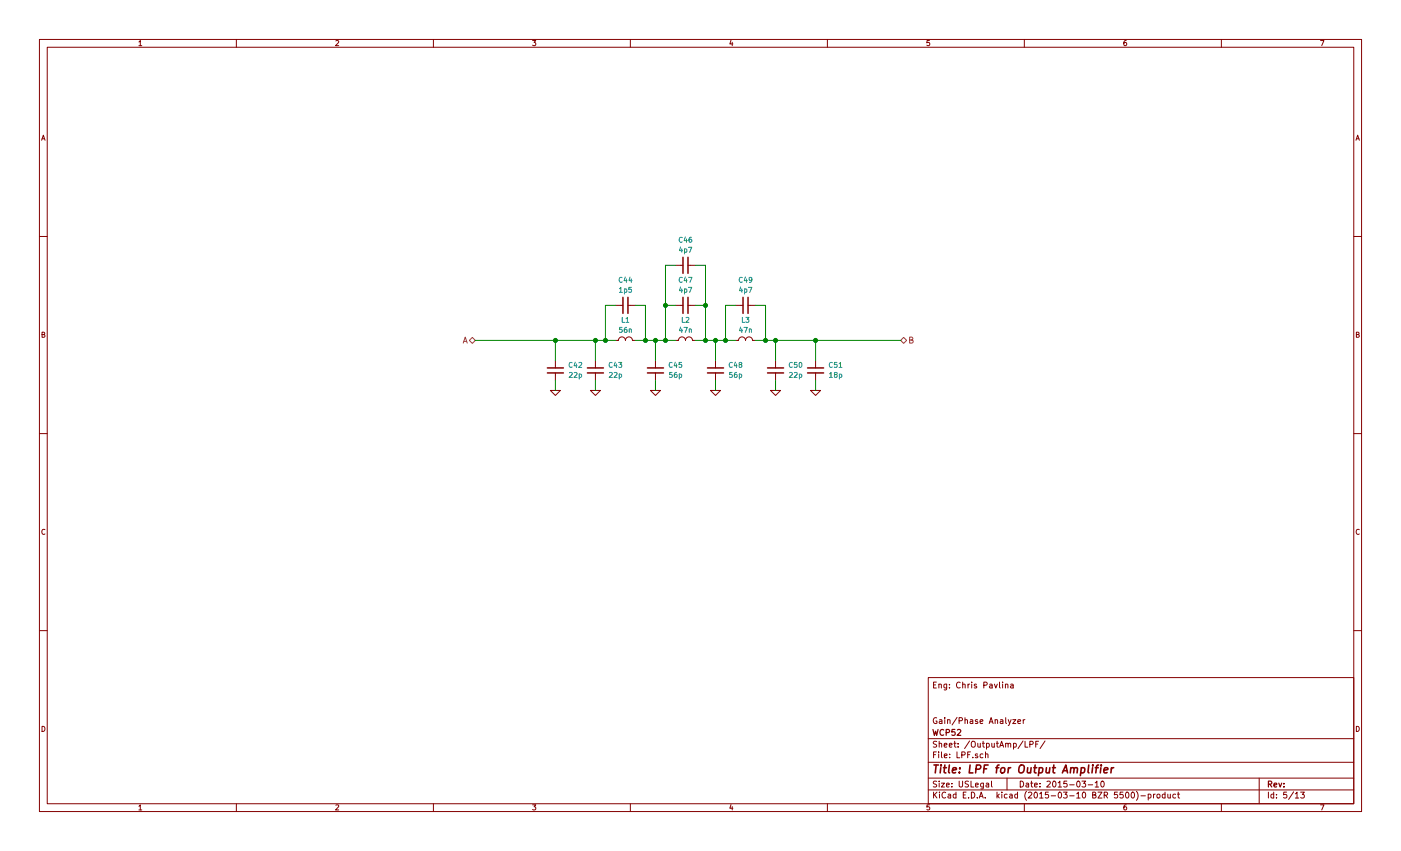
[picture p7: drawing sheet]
EESchema Schematic File Version 2
LIBS:Altera
LIBS:AnalogDevices
LIBS:Atmel
LIBS:conn-2mm
LIBS:conn-100mil
LIBS:conn-cui
LIBS:conn-fci
LIBS:conn-linx
LIBS:conn-molex
LIBS:conn-tagconnect
LIBS:conn-test
LIBS:DiodesInc
LIBS:display
LIBS:_electromech
LIBS:Fairchild
LIBS:FTDI
LIBS:Intersil
LIBS:Lattice
LIBS:_linear
LIBS:LinearTech
LIBS:Littelfuse
LIBS:logic-4000
LIBS:logic-7400
LIBS:MACOM
LIBS:maxim
LIBS:mechanical
LIBS:Microchip
LIBS:Micron
LIBS:NXP
LIBS:onsemi
LIBS:passive
LIBS:pasv-BiTech
LIBS:pasv-Bourns
LIBS:pasv-cap
LIBS:pasv-ind
LIBS:pasv-res
LIBS:pcb
LIBS:power
LIBS:_semi
LIBS:semi-diode-1N
LIBS:semi-diode-BA
LIBS:semi-diode-MCC
LIBS:semi-diode-MMB
LIBS:semi-diode-NXP
LIBS:semi-diode-OnSemi
LIBS:semi-diode-Vishay
LIBS:semi-opto-misc
LIBS:semi-thyristor-2N
LIBS:semi-trans-2N
LIBS:semi-trans-AO
LIBS:semi-trans-BC
LIBS:semi-trans-DiodesInc
LIBS:semi-trans-Fairchild
LIBS:semi-trans-Infineon
LIBS:semi-trans-IntRect
LIBS:semi-trans-IXYS
LIBS:semi-trans-misc
LIBS:semi-trans-MMB
LIBS:semi-trans-MPS
LIBS:semi-trans-NXP
LIBS:semi-trans-PZT
LIBS:semi-trans-TI
LIBS:semi-trans-TIP
LIBS:semi-trans-Toshiba
LIBS:silabs
LIBS:skyworks
LIBS:ST
LIBS:st_ic
LIBS:st_semi
LIBS:supertex
LIBS:symbol
LIBS:TexasInstruments
LIBS:vishay_semi
LIBS:Xilinx
LIBS:pasv-xtal
LIBS:conn-te
LIBS:wcp52-cache
EELAYER 25 0
EELAYER END
$Descr USLegal 14000 8500
encoding utf-8
Sheet 5 13
Title "LPF for Output Amplifier"
Date "2015-03-10"
Rev ""
Comp "WCP52"
Comment1 "Gain/Phase Analyzer"
Comment2 ""
Comment3 ""
Comment4 "Eng: Chris Pavlina"
$EndDescr
Text HLabel 4750 3400 0    60   BiDi ~ 0
A
Text HLabel 9000 3400 2    60   BiDi ~ 0
B
$Comp
L C-0402 C42
U 1 1
P 5550 3700
F 0 "C42" H 5750 3750 50  0000 C CNN
F 1 "22p" H 5750 3650 50  0000 C CNN
F 2 "IPC7351-Nominal:CAPC1005X55" H 5550 3700 50  0001 C CNN
F 3 "" H 5540 3675 60  0000 C CNN
F 4 "GRM1555C1H220GA01D" H 5550 3700 60  0001 C CNN "PN"
F 5 "Murata" H 5550 3700 60  0001 C CNN "Manuf"
F 6 "DIST DIGIKEY 490-6219-1-ND" H 6350 4250 60  0001 C CNN "BOM"
	1    5550 3700
	1    0    0    -1  
$EndComp
$Comp
L L-0402 L1
U 1 1
P 6250 3400
F 0 "L1" V 6050 3400 50  0000 C CNN
F 1 "56n" V 6150 3400 50  0000 C CNN
F 2 "IPC7351-Nominal:INDC1005X60" H 6250 3400 50  0001 C CNN
F 3 "" H 6250 3450 60  0000 C CNN
F 4 "CIH05T56NJNC" H 6250 3400 60  0001 C CNN "PN"
F 5 "Samsung" H 6250 3400 60  0001 C CNN "Manuf"
F 6 "DIST DIGIKEY 1276-6281-1-ND" H 6250 3400 60  0001 C CNN "BOM"
	1    6250 3400
	0    1    1    0   
$EndComp
$Comp
L C-0402 C43
U 1 1
P 5950 3700
F 0 "C43" H 6150 3750 50  0000 C CNN
F 1 "22p" H 6150 3650 50  0000 C CNN
F 2 "IPC7351-Nominal:CAPC1005X55" H 5950 3700 50  0001 C CNN
F 3 "" H 5940 3675 60  0000 C CNN
F 4 "GRM1555C1H220GA01D" H 5950 3700 60  0001 C CNN "PN"
F 5 "Murata" H 5950 3700 60  0001 C CNN "Manuf"
F 6 "DIST DIGIKEY 490-6219-1-ND" H 6750 4250 60  0001 C CNN "BOM"
	1    5950 3700
	1    0    0    -1  
$EndComp
$Comp
L C-0402 C44
U 1 1
P 6250 3050
F 0 "C44" V 6000 3050 50  0000 C CNN
F 1 "1p5" V 6100 3050 50  0000 C CNN
F 2 "IPC7351-Nominal:CAPC1005X55" H 6250 3050 50  0001 C CNN
F 3 "" H 6240 3025 60  0000 C CNN
F 4 "CL10C1R5BB8NNNC" H 6250 3050 60  0001 C CNN "PN"
F 5 "Samsung" H 6250 3050 60  0001 C CNN "Manuf"
F 6 "DIST DIGIKEY 1276-1071-1-ND" H 7050 3600 60  0001 C CNN "BOM"
	1    6250 3050
	0    1    1    0   
$EndComp
$Comp
L L-0402 L2
U 1 1
P 6850 3400
F 0 "L2" V 6650 3400 50  0000 C CNN
F 1 "47n" V 6750 3400 50  0000 C CNN
F 2 "IPC7351-Nominal:INDC1005X60" H 6850 3400 50  0001 C CNN
F 3 "" H 6850 3450 60  0000 C CNN
F 4 "CIH05T47NJNC" H 6850 3400 60  0001 C CNN "PN"
F 5 "Samsung" H 6850 3400 60  0001 C CNN "Manuf"
F 6 "DIST DIGIKEY 1276-6280-1-ND" H 6850 3400 60  0001 C CNN "BOM"
	1    6850 3400
	0    1    1    0   
$EndComp
$Comp
L C-0402 C47
U 1 1
P 6850 3050
F 0 "C47" V 6600 3050 50  0000 C CNN
F 1 "4p7" V 6700 3050 50  0000 C CNN
F 2 "IPC7351-Nominal:CAPC1005X55" H 6850 3050 50  0001 C CNN
F 3 "" H 6840 3025 60  0000 C CNN
F 4 "CL05C4R7CB5NNNC" H 6850 3050 60  0001 C CNN "PN"
F 5 "Samsung" H 6850 3050 60  0001 C CNN "Manuf"
F 6 "DIST DIGIKEY 1276-1703-1-ND" H 7650 3600 60  0001 C CNN "BOM"
	1    6850 3050
	0    1    1    0   
$EndComp
$Comp
L C-0402 C46
U 1 1
P 6850 2650
F 0 "C46" V 6600 2650 50  0000 C CNN
F 1 "4p7" V 6700 2650 50  0000 C CNN
F 2 "IPC7351-Nominal:CAPC1005X55" H 6850 2650 50  0001 C CNN
F 3 "" H 6840 2625 60  0000 C CNN
F 4 "CL05C4R7CB5NNNC" H 6850 2650 60  0001 C CNN "PN"
F 5 "Samsung" H 6850 2650 60  0001 C CNN "Manuf"
F 6 "DIST DIGIKEY 1276-1703-1-ND" H 7650 3200 60  0001 C CNN "BOM"
	1    6850 2650
	0    1    1    0   
$EndComp
$Comp
L L-0402 L3
U 1 1
P 7450 3400
F 0 "L3" V 7250 3400 50  0000 C CNN
F 1 "47n" V 7350 3400 50  0000 C CNN
F 2 "IPC7351-Nominal:INDC1005X60" H 7450 3400 50  0001 C CNN
F 3 "" H 7450 3450 60  0000 C CNN
F 4 "CIH05T47NJNC" H 7450 3400 60  0001 C CNN "PN"
F 5 "Samsung" H 7450 3400 60  0001 C CNN "Manuf"
F 6 "DIST DIGIKEY 1276-6280-1-ND" H 7450 3400 60  0001 C CNN "BOM"
	1    7450 3400
	0    1    1    0   
$EndComp
$Comp
L C-0402 C49
U 1 1
P 7450 3050
F 0 "C49" V 7200 3050 50  0000 C CNN
F 1 "4p7" V 7300 3050 50  0000 C CNN
F 2 "IPC7351-Nominal:CAPC1005X55" H 7450 3050 50  0001 C CNN
F 3 "" H 7440 3025 60  0000 C CNN
F 4 "CL05C4R7CB5NNNC" H 7450 3050 60  0001 C CNN "PN"
F 5 "Samsung" H 7450 3050 60  0001 C CNN "Manuf"
F 6 "DIST DIGIKEY 1276-1703-1-ND" H 8250 3600 60  0001 C CNN "BOM"
	1    7450 3050
	0    1    1    0   
$EndComp
$Comp
L C-0402 C45
U 1 1
P 6550 3700
F 0 "C45" H 6750 3750 50  0000 C CNN
F 1 "56p" H 6750 3650 50  0000 C CNN
F 2 "IPC7351-Nominal:CAPC1005X55" H 6550 3700 50  0001 C CNN
F 3 "" H 6540 3675 60  0000 C CNN
F 4 "CL05C560JB5NNNC" H 6550 3700 60  0001 C CNN "PN"
F 5 "Samsung" H 6550 3700 60  0001 C CNN "Manuf"
F 6 "DIST DIGIKEY 1276-1707-1-ND" H 7350 4250 60  0001 C CNN "BOM"
	1    6550 3700
	1    0    0    -1  
$EndComp
$Comp
L C-0402 C48
U 1 1
P 7150 3700
F 0 "C48" H 7350 3750 50  0000 C CNN
F 1 "56p" H 7350 3650 50  0000 C CNN
F 2 "IPC7351-Nominal:CAPC1005X55" H 7150 3700 50  0001 C CNN
F 3 "" H 7140 3675 60  0000 C CNN
F 4 "CL05C560JB5NNNC" H 7150 3700 60  0001 C CNN "PN"
F 5 "Samsung" H 7150 3700 60  0001 C CNN "Manuf"
F 6 "DIST DIGIKEY 1276-1707-1-ND" H 7950 4250 60  0001 C CNN "BOM"
	1    7150 3700
	1    0    0    -1  
$EndComp
$Comp
L C-0402 C50
U 1 1
P 7750 3700
F 0 "C50" H 7950 3750 50  0000 C CNN
F 1 "22p" H 7950 3650 50  0000 C CNN
F 2 "IPC7351-Nominal:CAPC1005X55" H 7750 3700 50  0001 C CNN
F 3 "" H 7740 3675 60  0000 C CNN
F 4 "GRM1555C1H220GA01D" H 7750 3700 60  0001 C CNN "PN"
F 5 "Murata" H 7750 3700 60  0001 C CNN "Manuf"
F 6 "DIST DIGIKEY 490-6219-1-ND" H 8550 4250 60  0001 C CNN "BOM"
	1    7750 3700
	1    0    0    -1  
$EndComp
$Comp
L C-0402 C51
U 1 1
P 8150 3700
F 0 "C51" H 8350 3750 50  0000 C CNN
F 1 "18p" H 8350 3650 50  0000 C CNN
F 2 "IPC7351-Nominal:CAPC1005X55" H 8150 3700 50  0001 C CNN
F 3 "" H 8140 3675 60  0000 C CNN
F 4 "CL05C180JB5NNNC" H 8150 3700 60  0001 C CNN "PN"
F 5 "Samsung" H 8150 3700 60  0001 C CNN "Manuf"
F 6 "DIST DIGIKEY 1276-1140-1-ND" H 8950 4250 60  0001 C CNN "BOM"
	1    8150 3700
	1    0    0    -1  
$EndComp
$Comp
L GND #PWR0144
U 1 1
P 5550 3900
F 0 "#PWR0144" H 5550 3900 30  0001 C CNN
F 1 "GND" H 5550 3830 30  0001 C CNN
F 2 "" H 5550 3900 60  0000 C CNN
F 3 "" H 5550 3900 60  0000 C CNN
	1    5550 3900
	1    0    0    -1  
$EndComp
Wire Wire Line
	5550 3600 5550 3400
Wire Wire Line
	4750 3400 6150 3400
Wire Wire Line
	5950 3600 5950 3400
Connection ~ 5950 3400
Wire Wire Line
	6350 3400 6750 3400
Wire Wire Line
	6950 3400 7350 3400
Wire Wire Line
	7550 3400 9000 3400
Wire Wire Line
	8150 3400 8150 3600
Wire Wire Line
	7750 3600 7750 3400
Connection ~ 7750 3400
Wire Wire Line
	7150 3600 7150 3400
Connection ~ 7150 3400
Wire Wire Line
	6550 3600 6550 3400
Connection ~ 6550 3400
Wire Wire Line
	6150 3050 6050 3050
Wire Wire Line
	6050 3050 6050 3400
Connection ~ 6050 3400
Wire Wire Line
	6350 3050 6450 3050
Wire Wire Line
	6450 3050 6450 3400
Connection ~ 6450 3400
Wire Wire Line
	6750 2650 6650 2650
Wire Wire Line
	6650 2650 6650 3400
Connection ~ 6650 3400
Wire Wire Line
	6750 3050 6650 3050
Connection ~ 6650 3050
Wire Wire Line
	6950 2650 7050 2650
Wire Wire Line
	7050 2650 7050 3400
Connection ~ 7050 3400
Wire Wire Line
	6950 3050 7050 3050
Connection ~ 7050 3050
Wire Wire Line
	7350 3050 7250 3050
Wire Wire Line
	7250 3050 7250 3400
Connection ~ 7250 3400
Wire Wire Line
	7550 3050 7650 3050
Wire Wire Line
	7650 3050 7650 3400
Connection ~ 7650 3400
Connection ~ 5550 3400
Connection ~ 8150 3400
Wire Wire Line
	5550 3800 5550 3900
$Comp
L GND #PWR0145
U 1 1
P 5950 3900
F 0 "#PWR0145" H 5950 3900 30  0001 C CNN
F 1 "GND" H 5950 3830 30  0001 C CNN
F 2 "" H 5950 3900 60  0000 C CNN
F 3 "" H 5950 3900 60  0000 C CNN
	1    5950 3900
	1    0    0    -1  
$EndComp
Wire Wire Line
	5950 3900 5950 3800
$Comp
L GND #PWR0146
U 1 1
P 6550 3900
F 0 "#PWR0146" H 6550 3900 30  0001 C CNN
F 1 "GND" H 6550 3830 30  0001 C CNN
F 2 "" H 6550 3900 60  0000 C CNN
F 3 "" H 6550 3900 60  0000 C CNN
	1    6550 3900
	1    0    0    -1  
$EndComp
Wire Wire Line
	6550 3900 6550 3800
$Comp
L GND #PWR0147
U 1 1
P 7150 3900
F 0 "#PWR0147" H 7150 3900 30  0001 C CNN
F 1 "GND" H 7150 3830 30  0001 C CNN
F 2 "" H 7150 3900 60  0000 C CNN
F 3 "" H 7150 3900 60  0000 C CNN
	1    7150 3900
	1    0    0    -1  
$EndComp
Wire Wire Line
	7150 3900 7150 3800
$Comp
L GND #PWR0148
U 1 1
P 7750 3900
F 0 "#PWR0148" H 7750 3900 30  0001 C CNN
F 1 "GND" H 7750 3830 30  0001 C CNN
F 2 "" H 7750 3900 60  0000 C CNN
F 3 "" H 7750 3900 60  0000 C CNN
	1    7750 3900
	1    0    0    -1  
$EndComp
Wire Wire Line
	7750 3900 7750 3800
$Comp
L GND #PWR0149
U 1 1
P 8150 3900
F 0 "#PWR0149" H 8150 3900 30  0001 C CNN
F 1 "GND" H 8150 3830 30  0001 C CNN
F 2 "" H 8150 3900 60  0000 C CNN
F 3 "" H 8150 3900 60  0000 C CNN
	1    8150 3900
	1    0    0    -1  
$EndComp
Wire Wire Line
	8150 3900 8150 3800
$EndSCHEMATC
